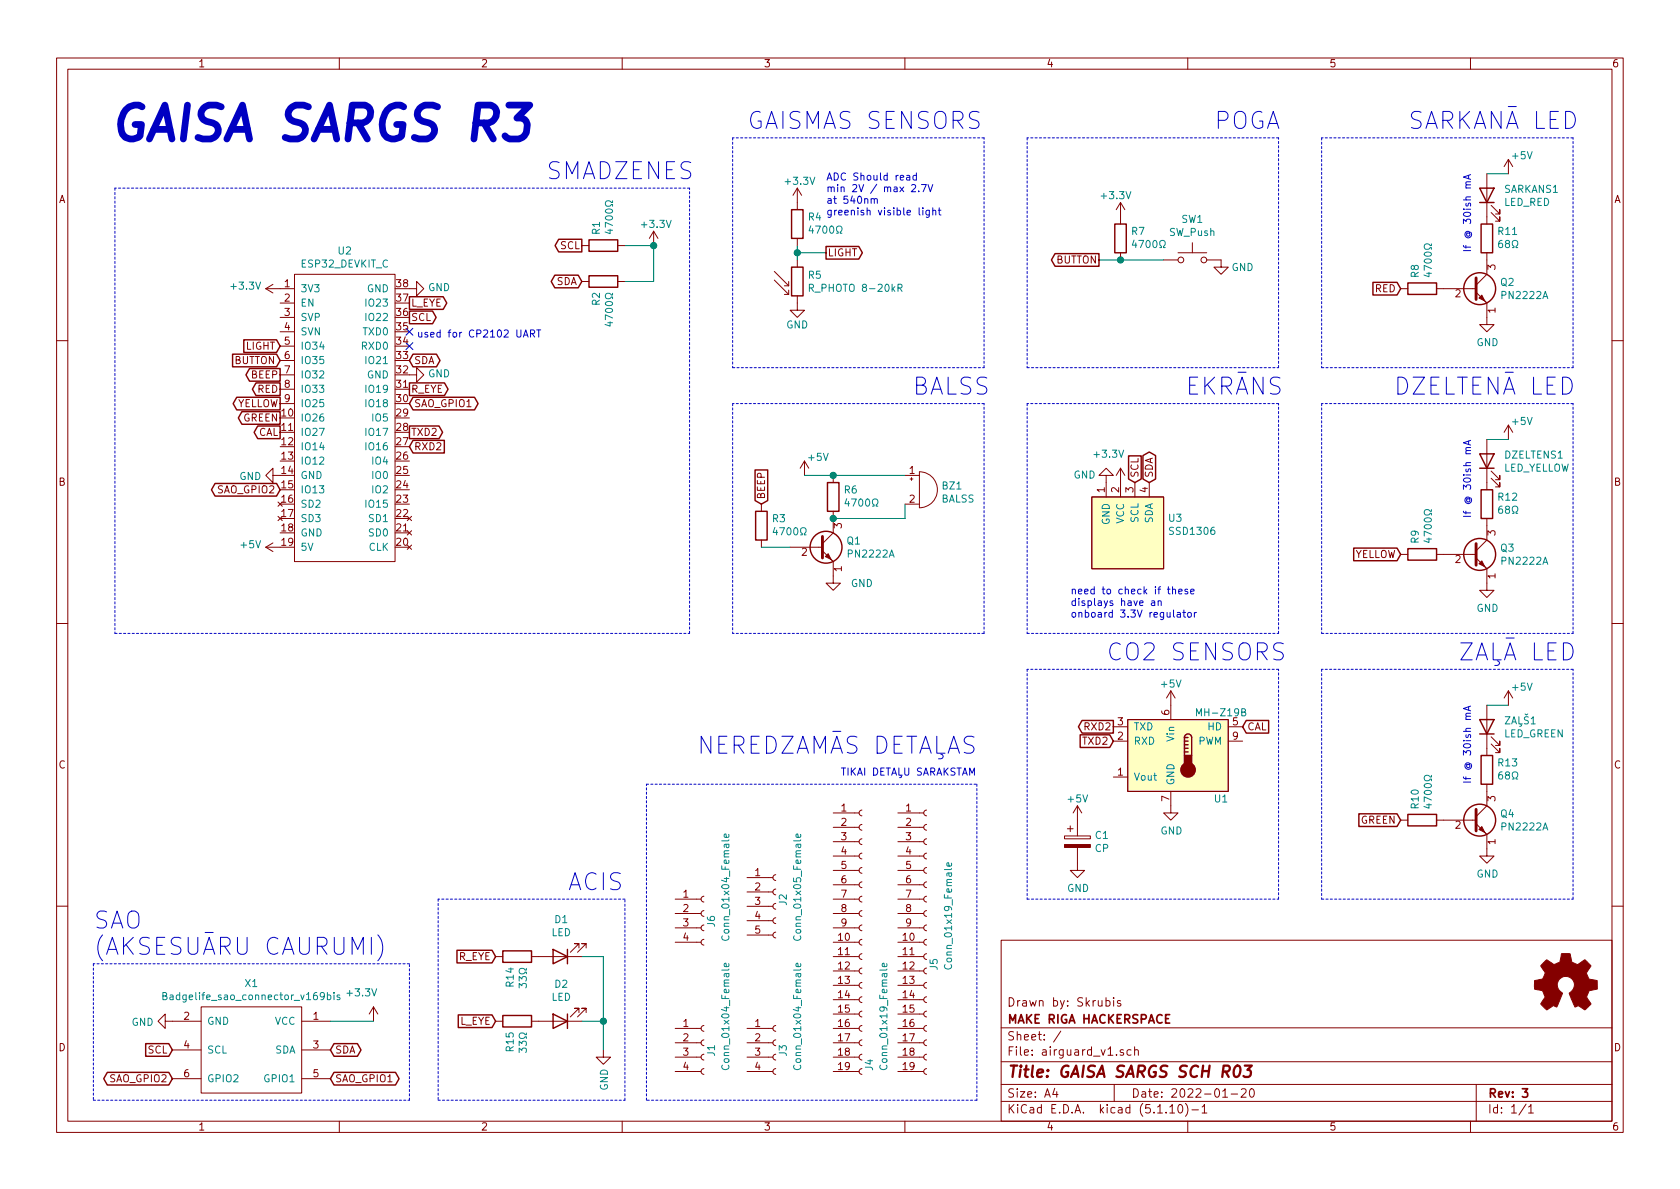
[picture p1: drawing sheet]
EESchema Schematic File Version 4
EELAYER 30 0
EELAYER END
$Descr A4 11693 8268
encoding utf-8
Sheet 1 1
Title "GAISA SARGS SCH R03"
Date "2022-01-20"
Rev "3"
Comp "MAKE RIGA HACKERSPACE"
Comment1 "Drawn by: Skrubis"
Comment2 ""
Comment3 ""
Comment4 ""
$EndDescr
$Comp
L esp32_devkitc:ESP32_DEVKIT_C U2
U 1 1
P 2400 2800
F 0 "U2" H 2400 3865 50  0000 C CNN
F 1 "ESP32_DEVKIT_C" H 2400 3774 50  0000 C CNN
F 2 "footprints:ESP32_DEVKIT_C" H 2400 2800 50  0001 C CNN
F 3 "" H 2400 2800 50  0001 C CNN
	1    2400 2800
	1    0    0    -1  
$EndComp
$Comp
L mh_z19b:MH-Z19B U1
U 1 1
P 8150 5250
F 0 "U1" H 8500 4950 50  0000 C CNN
F 1 "MH-Z19B" H 8500 5550 50  0000 C CNN
F 2 "footprints:Winsen_MH-Z19B" H 8150 4600 50  0001 C CNN
F 3 "" H 8100 5000 50  0001 C CNN
	1    8150 5250
	1    0    0    -1  
$EndComp
$Comp
L power:+5V #PWR0101
U 1 1
P 1950 3800
F 0 "#PWR0101" H 1950 3650 50  0001 C CNN
F 1 "+5V" V 1965 3928 50  0000 L CNN
F 2 "" H 1950 3800 50  0001 C CNN
F 3 "" H 1950 3800 50  0001 C CNN
	1    1950 3800
	0    -1   -1   0   
$EndComp
$Comp
L power:+5V #PWR0102
U 1 1
P 8150 4900
F 0 "#PWR0102" H 8150 4750 50  0001 C CNN
F 1 "+5V" H 8150 5050 50  0000 C CNN
F 2 "" H 8150 4900 50  0001 C CNN
F 3 "" H 8150 4900 50  0001 C CNN
	1    8150 4900
	1    0    0    -1  
$EndComp
$Comp
L power:GND #PWR0103
U 1 1
P 8150 5600
F 0 "#PWR0103" H 8150 5350 50  0001 C CNN
F 1 "GND" H 8155 5427 50  0000 C CNN
F 2 "" H 8150 5600 50  0001 C CNN
F 3 "" H 8150 5600 50  0001 C CNN
	1    8150 5600
	1    0    0    -1  
$EndComp
$Comp
L power:GND #PWR0105
U 1 1
P 1950 3300
F 0 "#PWR0105" H 1950 3050 50  0001 C CNN
F 1 "GND" V 1955 3172 50  0000 R CNN
F 2 "" H 1950 3300 50  0001 C CNN
F 3 "" H 1950 3300 50  0001 C CNN
	1    1950 3300
	0    1    1    0   
$EndComp
$Comp
L power:GND #PWR0106
U 1 1
P 2850 2000
F 0 "#PWR0106" H 2850 1750 50  0001 C CNN
F 1 "GND" V 2855 1872 50  0000 R CNN
F 2 "" H 2850 2000 50  0001 C CNN
F 3 "" H 2850 2000 50  0001 C CNN
	1    2850 2000
	0    -1   -1   0   
$EndComp
$Comp
L power:GND #PWR0107
U 1 1
P 2850 2600
F 0 "#PWR0107" H 2850 2350 50  0001 C CNN
F 1 "GND" V 2855 2472 50  0000 R CNN
F 2 "" H 2850 2600 50  0001 C CNN
F 3 "" H 2850 2600 50  0001 C CNN
	1    2850 2600
	0    -1   -1   0   
$EndComp
$Comp
L power:+3.3V #PWR0108
U 1 1
P 1950 2000
F 0 "#PWR0108" H 1950 1850 50  0001 C CNN
F 1 "+3.3V" V 1965 2128 50  0000 L CNN
F 2 "" H 1950 2000 50  0001 C CNN
F 3 "" H 1950 2000 50  0001 C CNN
	1    1950 2000
	0    -1   -1   0   
$EndComp
$Comp
L SSD1306-128x64_OLED:SSD1306 U3
U 1 1
P 7850 3700
F 0 "U3" H 8128 3804 50  0000 L CNN
F 1 "SSD1306" H 8128 3713 50  0000 L CNN
F 2 "footprints:SSD1306" H 7850 3950 50  0001 C CNN
F 3 "" H 7850 3950 50  0001 C CNN
	1    7850 3700
	1    0    0    -1  
$EndComp
$Comp
L power:+3.3V #PWR08
U 1 1
P 7800 3350
F 0 "#PWR08" H 7800 3200 50  0001 C CNN
F 1 "+3.3V" H 7600 3550 50  0000 L CNN
F 2 "" H 7800 3350 50  0001 C CNN
F 3 "" H 7800 3350 50  0001 C CNN
	1    7800 3350
	1    0    0    -1  
$EndComp
$Comp
L power:GND #PWR06
U 1 1
P 7700 3350
F 0 "#PWR06" H 7700 3100 50  0001 C CNN
F 1 "GND" H 7850 3300 50  0000 C CNN
F 2 "" H 7700 3350 50  0001 C CNN
F 3 "" H 7700 3350 50  0001 C CNN
	1    7700 3350
	-1   0    0    1   
$EndComp
Text GLabel 7900 3350 1    50   Input ~ 0
SCL
Text GLabel 8000 3350 1    50   BiDi ~ 0
SDA
Text GLabel 2850 2200 2    50   Output ~ 0
SCL
Text GLabel 2850 2500 2    50   BiDi ~ 0
SDA
NoConn ~ 2850 2300
NoConn ~ 2850 2400
Text Notes 2900 2350 0    50   ~ 0
used for CP2102 UART
Text GLabel 7750 5050 0    50   Output ~ 0
RXD2
Text GLabel 7750 5150 0    50   Input ~ 0
TXD2
Text GLabel 2850 3000 2    50   Output ~ 0
TXD2
Text GLabel 2850 3100 2    50   Input ~ 0
RXD2
Text Notes 7450 4300 0    50   ~ 0
need to check if these \ndisplays have an \nonboard 3.3V regulator 
Text GLabel 8650 5050 2    50   Input ~ 0
CAL
Text GLabel 7650 1800 0    50   Output ~ 0
BUTTON
$Comp
L Transistor_BJT:PN2222A Q2
U 1 1
P 10250 2000
F 0 "Q2" H 10440 2046 50  0000 L CNN
F 1 "PN2222A" H 10440 1955 50  0000 L CNN
F 2 "TO_SOT_Packages_THT:TO-92_Molded_Wide" H 10450 1925 50  0001 L CIN
F 3 "https://www.onsemi.com/pub/Collateral/PN2222-D.PDF" H 10250 2000 50  0001 L CNN
F 4 "C118536" H 10250 2000 50  0001 C CNN "LCSC"
F 5 "https://lcsc.com/product-detail/Bipolar-Transistors-BJT_ST-Semtech-2N2222A_C118536.html" H 10250 2000 50  0001 C CNN "LCSC URL"
	1    10250 2000
	1    0    0    -1  
$EndComp
$Comp
L Device:LED SARKANS1
U 1 1
P 10350 1350
F 0 "SARKANS1" V 10389 1232 50  0000 R CNN
F 1 "LED_RED" V 10298 1232 50  0000 R CNN
F 2 "footprints:LED_D10.0mm" H 10350 1350 50  0001 C CNN
F 3 "~" H 10350 1350 50  0001 C CNN
F 4 "szczine" H 10350 1350 50  0001 C CNN "MPN"
F 5 "szczine@163.com" H 10350 1350 50  0001 C CNN "SOURCE"
	1    10350 1350
	0    -1   -1   0   
$EndComp
$Comp
L power:+5V #PWR013
U 1 1
P 10500 1200
F 0 "#PWR013" H 10500 1050 50  0001 C CNN
F 1 "+5V" H 10515 1328 50  0000 L CNN
F 2 "" H 10500 1200 50  0001 C CNN
F 3 "" H 10500 1200 50  0001 C CNN
	1    10500 1200
	1    0    0    -1  
$EndComp
Wire Wire Line
	10350 1200 10500 1200
$Comp
L Device:R R11
U 1 1
P 10350 1650
F 0 "R11" H 10280 1604 50  0000 R CNN
F 1 "68Ω" H 10280 1695 50  0000 R CNN
F 2 "Resistors_ThroughHole:R_Axial_DIN0207_L6.3mm_D2.5mm_P10.16mm_Horizontal" V 10280 1650 50  0001 C CNN
F 3 "~" H 10350 1650 50  0001 C CNN
F 4 "C385542" V 10350 1650 50  0001 C CNN "LCSC"
F 5 "https://lcsc.com/product-detail/Through-Hole-Resistors_TyoHM-RN1-2WS68-FT-BA1_C385542.html" V 10350 1650 50  0001 C CNN "LCSC URL"
	1    10350 1650
	-1   0    0    1   
$EndComp
$Comp
L power:GND #PWR010
U 1 1
P 10350 2200
F 0 "#PWR010" H 10350 1950 50  0001 C CNN
F 1 "GND" H 10355 2027 50  0000 C CNN
F 2 "" H 10350 2200 50  0001 C CNN
F 3 "" H 10350 2200 50  0001 C CNN
	1    10350 2200
	1    0    0    -1  
$EndComp
Text GLabel 9750 2000 0    50   Input ~ 0
RED
Wire Notes Line
	9200 2550 10950 2550
Wire Notes Line
	10950 2550 10950 950 
$Comp
L Transistor_BJT:PN2222A Q3
U 1 1
P 10250 3850
F 0 "Q3" H 10440 3896 50  0000 L CNN
F 1 "PN2222A" H 10440 3805 50  0000 L CNN
F 2 "TO_SOT_Packages_THT:TO-92_Molded_Wide" H 10450 3775 50  0001 L CIN
F 3 "https://www.onsemi.com/pub/Collateral/PN2222-D.PDF" H 10250 3850 50  0001 L CNN
F 4 "C118536" H 10250 3850 50  0001 C CNN "LCSC"
F 5 "https://lcsc.com/product-detail/Bipolar-Transistors-BJT_ST-Semtech-2N2222A_C118536.html" H 10250 3850 50  0001 C CNN "LCSC URL"
	1    10250 3850
	1    0    0    -1  
$EndComp
$Comp
L Device:LED DZELTENS1
U 1 1
P 10350 3200
F 0 "DZELTENS1" V 10389 3082 50  0000 R CNN
F 1 "LED_YELLOW" V 10298 3082 50  0000 R CNN
F 2 "footprints:LED_D10.0mm" H 10350 3200 50  0001 C CNN
F 3 "~" H 10350 3200 50  0001 C CNN
F 4 "szczine" H 10350 3200 50  0001 C CNN "MPN"
F 5 "szczine@163.com" H 10350 3200 50  0001 C CNN "SOURCE"
	1    10350 3200
	0    -1   -1   0   
$EndComp
$Comp
L power:+5V #PWR014
U 1 1
P 10500 3050
F 0 "#PWR014" H 10500 2900 50  0001 C CNN
F 1 "+5V" H 10515 3178 50  0000 L CNN
F 2 "" H 10500 3050 50  0001 C CNN
F 3 "" H 10500 3050 50  0001 C CNN
	1    10500 3050
	1    0    0    -1  
$EndComp
Wire Wire Line
	10350 3050 10500 3050
$Comp
L power:GND #PWR011
U 1 1
P 10350 4050
F 0 "#PWR011" H 10350 3800 50  0001 C CNN
F 1 "GND" H 10355 3877 50  0000 C CNN
F 2 "" H 10350 4050 50  0001 C CNN
F 3 "" H 10350 4050 50  0001 C CNN
	1    10350 4050
	1    0    0    -1  
$EndComp
Text GLabel 9750 3850 0    50   Input ~ 0
YELLOW
Wire Notes Line
	10950 2800 9200 2800
Wire Notes Line
	9200 2800 9200 4400
Wire Notes Line
	9200 4400 10950 4400
Wire Notes Line
	10950 4400 10950 2800
Text Notes 9700 2750 0    118  ~ 0
DZELTENĀ LED
$Comp
L Transistor_BJT:PN2222A Q4
U 1 1
P 10250 5700
F 0 "Q4" H 10440 5746 50  0000 L CNN
F 1 "PN2222A" H 10440 5655 50  0000 L CNN
F 2 "TO_SOT_Packages_THT:TO-92_Molded_Wide" H 10450 5625 50  0001 L CIN
F 3 "https://www.onsemi.com/pub/Collateral/PN2222-D.PDF" H 10250 5700 50  0001 L CNN
F 4 "C118536" H 10250 5700 50  0001 C CNN "LCSC"
F 5 "https://lcsc.com/product-detail/Bipolar-Transistors-BJT_ST-Semtech-2N2222A_C118536.html" H 10250 5700 50  0001 C CNN "LCSC URL"
	1    10250 5700
	1    0    0    -1  
$EndComp
$Comp
L Device:LED ZAĻŠ1
U 1 1
P 10350 5050
F 0 "ZAĻŠ1" V 10389 4932 50  0000 R CNN
F 1 "LED_GREEN" V 10298 4932 50  0000 R CNN
F 2 "footprints:LED_D10.0mm" H 10350 5050 50  0001 C CNN
F 3 "~" H 10350 5050 50  0001 C CNN
F 4 "szczine" H 10350 5050 50  0001 C CNN "MPN"
F 5 "szczine@163.com" H 10350 5050 50  0001 C CNN "SOURCE"
	1    10350 5050
	0    -1   -1   0   
$EndComp
$Comp
L power:+5V #PWR015
U 1 1
P 10500 4900
F 0 "#PWR015" H 10500 4750 50  0001 C CNN
F 1 "+5V" H 10515 5028 50  0000 L CNN
F 2 "" H 10500 4900 50  0001 C CNN
F 3 "" H 10500 4900 50  0001 C CNN
	1    10500 4900
	1    0    0    -1  
$EndComp
Wire Wire Line
	10350 4900 10500 4900
$Comp
L power:GND #PWR012
U 1 1
P 10350 5900
F 0 "#PWR012" H 10350 5650 50  0001 C CNN
F 1 "GND" H 10355 5727 50  0000 C CNN
F 2 "" H 10350 5900 50  0001 C CNN
F 3 "" H 10350 5900 50  0001 C CNN
	1    10350 5900
	1    0    0    -1  
$EndComp
Text GLabel 9750 5700 0    50   Input ~ 0
GREEN
Wire Notes Line
	10950 4650 9200 4650
Wire Notes Line
	9200 4650 9200 6250
Wire Notes Line
	9200 6250 10950 6250
Wire Notes Line
	10950 6250 10950 4650
Text Notes 10150 4600 0    118  ~ 0
ZAĻĀ LED
Text Notes 10250 3600 1    50   ~ 0
If @ 30ish mA
Text Notes 10250 1750 1    50   ~ 0
If @ 30ish mA
Text Notes 10250 5450 1    50   ~ 0
If @ 30ish mA
Text Notes 9800 900  0    118  ~ 0
SARKANĀ LED
Wire Notes Line
	9200 950  9200 2550
Wire Notes Line
	10950 950  9200 950 
Text Notes 8250 2750 0    118  ~ 0
EKRĀNS
Wire Notes Line
	8900 2800 7150 2800
Wire Notes Line
	7150 2800 7150 4400
Wire Notes Line
	7150 4400 8900 4400
Wire Notes Line
	8900 4400 8900 2800
Text Notes 7700 4600 0    118  ~ 0
CO2 SENSORS
Wire Notes Line
	8900 4650 7150 4650
Wire Notes Line
	7150 4650 7150 6250
Wire Notes Line
	8900 6250 8900 4650
Wire Notes Line
	7150 6250 8900 6250
Text Notes 750  1000 0    236  Italic 47
GAISA SARGS R3
$Comp
L Switch:SW_Push SW1
U 1 1
P 8300 1800
F 0 "SW1" H 8300 2085 50  0000 C CNN
F 1 "SW_Push" H 8300 1994 50  0000 C CNN
F 2 "Buttons_Switches_ThroughHole:SW_PUSH_6mm_h5mm" H 8300 2000 50  0001 C CNN
F 3 "~" H 8300 2000 50  0001 C CNN
F 4 "C393938" H 8300 1800 50  0001 C CNN "LCSC"
F 5 "https://lcsc.com/product-detail/Tactile-Switches_SHOU-HAN-TS665CJ_C393938.html" H 8300 1800 50  0001 C CNN "LCSC URL"
	1    8300 1800
	1    0    0    -1  
$EndComp
$Comp
L power:+3.3V #PWR07
U 1 1
P 7800 1500
F 0 "#PWR07" H 7800 1350 50  0001 C CNN
F 1 "+3.3V" H 7650 1650 50  0000 L CNN
F 2 "" H 7800 1500 50  0001 C CNN
F 3 "" H 7800 1500 50  0001 C CNN
	1    7800 1500
	1    0    0    -1  
$EndComp
Text GLabel 1950 2700 0    50   Output ~ 0
RED
Text GLabel 1950 2800 0    50   Output ~ 0
YELLOW
Text GLabel 1950 2900 0    50   Output ~ 0
GREEN
Text GLabel 1950 3000 0    50   Output ~ 0
CAL
$Comp
L power:GND #PWR09
U 1 1
P 8500 1800
F 0 "#PWR09" H 8500 1550 50  0001 C CNN
F 1 "GND" H 8650 1750 50  0000 C CNN
F 2 "" H 8500 1800 50  0001 C CNN
F 3 "" H 8500 1800 50  0001 C CNN
	1    8500 1800
	1    0    0    -1  
$EndComp
Text Notes 8450 900  0    118  ~ 0
POGA
Wire Notes Line
	8900 950  7150 950 
Wire Notes Line
	7150 950  7150 2550
Wire Notes Line
	8900 2550 8900 950 
Wire Notes Line
	7150 2550 8900 2550
$Comp
L Connector:Conn_01x19_Female J4
U 1 1
P 6000 6550
F 0 "J4" V 6050 5650 50  0000 L CNN
F 1 "Conn_01x19_Female" V 6150 5650 50  0000 L CNN
F 2 "Oddities:Dummy_Empty" H 6000 6550 50  0001 C CNN
F 3 "~" H 6000 6550 50  0001 C CNN
F 4 "C319202" H 6000 6550 50  0001 C CNN "LCSC"
F 5 "https://lcsc.com/product-detail/Female-Headers_BOOMELE-Boom-Precision-Elec-C319202_C319202.html" H 6000 6550 50  0001 C CNN "LCSC URL"
	1    6000 6550
	1    0    0    -1  
$EndComp
$Comp
L Connector:Conn_01x19_Female J5
U 1 1
P 6450 6550
F 0 "J5" V 6500 6350 50  0000 L CNN
F 1 "Conn_01x19_Female" V 6600 6350 50  0000 L CNN
F 2 "Oddities:Dummy_Empty" H 6450 6550 50  0001 C CNN
F 3 "~" H 6450 6550 50  0001 C CNN
F 4 "C319202" H 6450 6550 50  0001 C CNN "LCSC"
F 5 "https://lcsc.com/product-detail/Female-Headers_BOOMELE-Boom-Precision-Elec-C319202_C319202.html" H 6450 6550 50  0001 C CNN "LCSC URL"
	1    6450 6550
	1    0    0    -1  
$EndComp
$Comp
L Connector:Conn_01x04_Female J3
U 1 1
P 5400 7250
F 0 "J3" V 5450 7150 50  0000 L CNN
F 1 "Conn_01x04_Female" V 5550 7050 50  0000 L CNN
F 2 "Oddities:Dummy_Empty" H 5400 7250 50  0001 C CNN
F 3 "~" H 5400 7250 50  0001 C CNN
F 4 "C2718488" V 5400 7250 50  0001 C CNN "LCSC"
F 5 "https://lcsc.com/product-detail/Female-Headers_BOOMELE-Boom-Precision-Elec-C2718488_C2718488.html" V 5400 7250 50  0001 C CNN "LCSC URL"
	1    5400 7250
	1    0    0    -1  
$EndComp
$Comp
L Connector:Conn_01x04_Female J1
U 1 1
P 4900 7250
F 0 "J1" V 4950 7150 50  0000 L CNN
F 1 "Conn_01x04_Female" V 5050 7050 50  0000 L CNN
F 2 "Oddities:Dummy_Empty" H 4900 7250 50  0001 C CNN
F 3 "~" H 4900 7250 50  0001 C CNN
F 4 "C2718488" V 4900 7250 50  0001 C CNN "LCSC"
F 5 "https://lcsc.com/product-detail/Female-Headers_BOOMELE-Boom-Precision-Elec-C2718488_C2718488.html" V 4900 7250 50  0001 C CNN "LCSC URL"
	1    4900 7250
	1    0    0    -1  
$EndComp
$Comp
L Connector:Conn_01x05_Female J2
U 1 1
P 5400 6300
F 0 "J2" V 5450 6300 50  0000 L CNN
F 1 "Conn_01x05_Female" V 5550 6050 50  0000 L CNN
F 2 "Oddities:Dummy_Empty" H 5400 6300 50  0001 C CNN
F 3 "~" H 5400 6300 50  0001 C CNN
	1    5400 6300
	1    0    0    -1  
$EndComp
Text Notes 4850 5250 0    118  ~ 0
NEREDZAMĀS DETAĻAS
Text Notes 5850 5400 0    50   ~ 0
TIKAI DETAĻU SARAKSTAM
Wire Notes Line
	6800 5450 6800 7650
Wire Notes Line
	6800 7650 4500 7650
Wire Notes Line
	4500 7650 4500 5450
Wire Notes Line
	4500 5450 6800 5450
$Comp
L Device:R_PHOTO R5
U 1 1
P 5550 1950
F 0 "R5" H 5620 1996 50  0000 L CNN
F 1 "R_PHOTO 8-20kR" H 5620 1905 50  0000 L CNN
F 2 "Opto-Devices:Resistor_LDR_5.1x4.3_RM3.4" V 5600 1700 50  0001 L CNN
F 3 "~" H 5550 1900 50  0001 C CNN
F 4 "C125627" H 5550 1950 50  0001 C CNN "LCSC"
F 5 "https://lcsc.com/product-detail/Photoresistors_Senba-Sensing-Tech-GL5528_C125627.html" H 5550 1950 50  0001 C CNN "LCSC URL"
	1    5550 1950
	1    0    0    -1  
$EndComp
$Comp
L Device:R R4
U 1 1
P 5550 1550
F 0 "R4" H 5480 1504 50  0000 R CNN
F 1 "4700Ω" H 5480 1595 50  0000 R CNN
F 2 "Resistors_ThroughHole:R_Axial_DIN0207_L6.3mm_D2.5mm_P10.16mm_Horizontal" V 5480 1550 50  0001 C CNN
F 3 "~" H 5550 1550 50  0001 C CNN
F 4 "C120071" V 5550 1550 50  0001 C CNN "LCSC"
F 5 "https://lcsc.com/product-detail/Through-Hole-Resistors_CCO-Chian-Chia-Elec-CF1-4W-4-7K-5-T52_C120071.html" V 5550 1550 50  0001 C CNN "LCSC URL"
	1    5550 1550
	-1   0    0    1   
$EndComp
Text GLabel 5750 1750 2    50   Output ~ 0
LIGHT
Wire Wire Line
	5550 1700 5550 1750
Wire Wire Line
	5550 1750 5750 1750
Connection ~ 5550 1750
Wire Wire Line
	5550 1750 5550 1800
$Comp
L power:+3.3V #PWR02
U 1 1
P 5550 1400
F 0 "#PWR02" H 5550 1250 50  0001 C CNN
F 1 "+3.3V" H 5450 1550 50  0000 L CNN
F 2 "" H 5550 1400 50  0001 C CNN
F 3 "" H 5550 1400 50  0001 C CNN
	1    5550 1400
	1    0    0    -1  
$EndComp
$Comp
L power:GND #PWR03
U 1 1
P 5550 2100
F 0 "#PWR03" H 5550 1850 50  0001 C CNN
F 1 "GND" H 5550 1950 50  0000 C CNN
F 2 "" H 5550 2100 50  0001 C CNN
F 3 "" H 5550 2100 50  0001 C CNN
	1    5550 2100
	1    0    0    -1  
$EndComp
Text Notes 5750 1500 0    50   ~ 0
ADC Should read\nmin 2V / max 2.7V\nat 540nm \ngreenish visible light
Text Notes 5200 900  0    118  ~ 0
GAISMAS SENSORS
Wire Notes Line
	6850 950  5100 950 
Wire Notes Line
	5100 950  5100 2550
Wire Notes Line
	6850 2550 6850 950 
Wire Notes Line
	5100 2550 6850 2550
Text GLabel 1950 2400 0    50   Input ~ 0
LIGHT
$Comp
L Device:Buzzer BZ1
U 1 1
P 6400 3400
F 0 "BZ1" H 6552 3429 50  0000 L CNN
F 1 "BALSS" H 6552 3338 50  0000 L CNN
F 2 "footprints:buzzer-C360606" V 6375 3500 50  0001 C CNN
F 3 "~" V 6375 3500 50  0001 C CNN
F 4 "C360606" H 6400 3400 50  0001 C CNN "LCSC"
F 5 "https://lcsc.com/product-detail/Buzzers_S-S-SFN-1207PA5-0_C360606.html" H 6400 3400 50  0001 C CNN "LCSC URL"
	1    6400 3400
	1    0    0    -1  
$EndComp
$Comp
L power:+5V #PWR04
U 1 1
P 5600 3300
F 0 "#PWR04" H 5600 3150 50  0001 C CNN
F 1 "+5V" H 5615 3428 50  0000 L CNN
F 2 "" H 5600 3300 50  0001 C CNN
F 3 "" H 5600 3300 50  0001 C CNN
	1    5600 3300
	1    0    0    -1  
$EndComp
$Comp
L Transistor_BJT:PN2222A Q1
U 1 1
P 5700 3800
F 0 "Q1" H 5890 3846 50  0000 L CNN
F 1 "PN2222A" H 5890 3755 50  0000 L CNN
F 2 "TO_SOT_Packages_THT:TO-92_Molded_Wide" H 5900 3725 50  0001 L CIN
F 3 "https://www.onsemi.com/pub/Collateral/PN2222-D.PDF" H 5700 3800 50  0001 L CNN
F 4 "C118536" H 5700 3800 50  0001 C CNN "LCSC"
F 5 "https://lcsc.com/product-detail/Bipolar-Transistors-BJT_ST-Semtech-2N2222A_C118536.html" H 5700 3800 50  0001 C CNN "LCSC URL"
	1    5700 3800
	1    0    0    -1  
$EndComp
$Comp
L power:GND #PWR05
U 1 1
P 5800 4000
F 0 "#PWR05" H 5800 3750 50  0001 C CNN
F 1 "GND" H 6000 3950 50  0000 C CNN
F 2 "" H 5800 4000 50  0001 C CNN
F 3 "" H 5800 4000 50  0001 C CNN
	1    5800 4000
	1    0    0    -1  
$EndComp
Text GLabel 5300 3500 1    50   Input ~ 0
BEEP
Text Notes 6350 2750 0    118  ~ 0
BALSS
Wire Notes Line
	6850 2800 5100 2800
Wire Notes Line
	5100 2800 5100 4400
Wire Notes Line
	6850 4400 6850 2800
Text GLabel 1950 2600 0    50   Output ~ 0
BEEP
Wire Wire Line
	5300 3800 5500 3800
Wire Notes Line
	6850 4400 5100 4400
Wire Notes Line
	800  1300 800  4400
Wire Notes Line
	800  4400 4800 4400
Wire Notes Line
	4800 4400 4800 1300
Wire Notes Line
	4800 1300 800  1300
Text Notes 3800 1250 0    118  ~ 0
SMADZENES
Text Notes 3950 6200 0    118  ~ 0
ACIS
$Comp
L Graphic:Logo_Open_Hardware_Small #LOGO1
U 1 1
P 10900 6850
F 0 "#LOGO1" H 10900 7125 50  0001 C CNN
F 1 "Logo_Open_Hardware_Small" H 10900 6625 50  0001 C CNN
F 2 "" H 10900 6850 50  0001 C CNN
F 3 "~" H 10900 6850 50  0001 C CNN
	1    10900 6850
	1    0    0    -1  
$EndComp
Wire Wire Line
	5800 3600 6300 3600
Wire Wire Line
	6300 3600 6300 3500
Text GLabel 1950 2500 0    50   Input ~ 0
BUTTON
$Comp
L Device:R R7
U 1 1
P 7800 1650
F 0 "R7" H 7730 1604 50  0000 R CNN
F 1 "4700Ω" H 7730 1695 50  0000 R CNN
F 2 "Resistors_ThroughHole:R_Axial_DIN0207_L6.3mm_D2.5mm_P10.16mm_Horizontal" V 7730 1650 50  0001 C CNN
F 3 "~" H 7800 1650 50  0001 C CNN
F 4 "C120071" V 7800 1650 50  0001 C CNN "LCSC"
F 5 "https://lcsc.com/product-detail/Through-Hole-Resistors_CCO-Chian-Chia-Elec-CF1-4W-4-7K-5-T52_C120071.html" V 7800 1650 50  0001 C CNN "LCSC URL"
	1    7800 1650
	-1   0    0    1   
$EndComp
Wire Wire Line
	7650 1800 7800 1800
Connection ~ 7800 1800
Wire Wire Line
	7800 1800 8100 1800
$Comp
L Device:R R8
U 1 1
P 9900 2000
F 0 "R8" H 9830 1954 50  0000 R CNN
F 1 "4700Ω" H 9830 2045 50  0000 R CNN
F 2 "Resistors_ThroughHole:R_Axial_DIN0207_L6.3mm_D2.5mm_P10.16mm_Horizontal" V 9830 2000 50  0001 C CNN
F 3 "~" H 9900 2000 50  0001 C CNN
F 4 "C120071" V 9900 2000 50  0001 C CNN "LCSC"
F 5 "https://lcsc.com/product-detail/Through-Hole-Resistors_CCO-Chian-Chia-Elec-CF1-4W-4-7K-5-T52_C120071.html" V 9900 2000 50  0001 C CNN "LCSC URL"
	1    9900 2000
	0    1    1    0   
$EndComp
$Comp
L Device:R R9
U 1 1
P 9900 3850
F 0 "R9" H 9830 3804 50  0000 R CNN
F 1 "4700Ω" H 9830 3895 50  0000 R CNN
F 2 "Resistors_ThroughHole:R_Axial_DIN0207_L6.3mm_D2.5mm_P10.16mm_Horizontal" V 9830 3850 50  0001 C CNN
F 3 "~" H 9900 3850 50  0001 C CNN
F 4 "C120071" V 9900 3850 50  0001 C CNN "LCSC"
F 5 "https://lcsc.com/product-detail/Through-Hole-Resistors_CCO-Chian-Chia-Elec-CF1-4W-4-7K-5-T52_C120071.html" V 9900 3850 50  0001 C CNN "LCSC URL"
	1    9900 3850
	0    1    1    0   
$EndComp
$Comp
L Device:R R6
U 1 1
P 5800 3450
F 0 "R6" H 5730 3404 50  0000 R CNN
F 1 "4700Ω" H 5730 3495 50  0000 R CNN
F 2 "Resistors_ThroughHole:R_Axial_DIN0207_L6.3mm_D2.5mm_P10.16mm_Horizontal" V 5730 3450 50  0001 C CNN
F 3 "~" H 5800 3450 50  0001 C CNN
F 4 "C120071" V 5800 3450 50  0001 C CNN "LCSC"
F 5 "https://lcsc.com/product-detail/Through-Hole-Resistors_CCO-Chian-Chia-Elec-CF1-4W-4-7K-5-T52_C120071.html" V 5800 3450 50  0001 C CNN "LCSC URL"
	1    5800 3450
	-1   0    0    1   
$EndComp
Wire Wire Line
	5600 3300 5800 3300
Connection ~ 5800 3600
Connection ~ 5800 3300
Wire Wire Line
	5800 3300 6300 3300
$Comp
L Device:R R3
U 1 1
P 5300 3650
F 0 "R3" H 5230 3604 50  0000 R CNN
F 1 "4700Ω" H 5230 3695 50  0000 R CNN
F 2 "Resistors_ThroughHole:R_Axial_DIN0207_L6.3mm_D2.5mm_P10.16mm_Horizontal" V 5230 3650 50  0001 C CNN
F 3 "~" H 5300 3650 50  0001 C CNN
F 4 "C120071" V 5300 3650 50  0001 C CNN "LCSC"
F 5 "https://lcsc.com/product-detail/Through-Hole-Resistors_CCO-Chian-Chia-Elec-CF1-4W-4-7K-5-T52_C120071.html" V 5300 3650 50  0001 C CNN "LCSC URL"
	1    5300 3650
	-1   0    0    1   
$EndComp
$Comp
L Device:R R12
U 1 1
P 10350 3500
F 0 "R12" H 10280 3454 50  0000 R CNN
F 1 "68Ω" H 10280 3545 50  0000 R CNN
F 2 "Resistors_ThroughHole:R_Axial_DIN0207_L6.3mm_D2.5mm_P10.16mm_Horizontal" V 10280 3500 50  0001 C CNN
F 3 "~" H 10350 3500 50  0001 C CNN
F 4 "C385542" V 10350 3500 50  0001 C CNN "LCSC"
F 5 "https://lcsc.com/product-detail/Through-Hole-Resistors_TyoHM-RN1-2WS68-FT-BA1_C385542.html" V 10350 3500 50  0001 C CNN "LCSC URL"
	1    10350 3500
	-1   0    0    1   
$EndComp
$Comp
L Device:R R13
U 1 1
P 10350 5350
F 0 "R13" H 10280 5304 50  0000 R CNN
F 1 "68Ω" H 10280 5395 50  0000 R CNN
F 2 "Resistors_ThroughHole:R_Axial_DIN0207_L6.3mm_D2.5mm_P10.16mm_Horizontal" V 10280 5350 50  0001 C CNN
F 3 "~" H 10350 5350 50  0001 C CNN
F 4 "C385542" V 10350 5350 50  0001 C CNN "LCSC"
F 5 "https://lcsc.com/product-detail/Through-Hole-Resistors_TyoHM-RN1-2WS68-FT-BA1_C385542.html" V 10350 5350 50  0001 C CNN "LCSC URL"
	1    10350 5350
	-1   0    0    1   
$EndComp
$Comp
L Device:R R10
U 1 1
P 9900 5700
F 0 "R10" H 9830 5654 50  0000 R CNN
F 1 "4700Ω" H 9830 5745 50  0000 R CNN
F 2 "Resistors_ThroughHole:R_Axial_DIN0207_L6.3mm_D2.5mm_P10.16mm_Horizontal" V 9830 5700 50  0001 C CNN
F 3 "~" H 9900 5700 50  0001 C CNN
F 4 "C120071" V 9900 5700 50  0001 C CNN "LCSC"
F 5 "https://lcsc.com/product-detail/Through-Hole-Resistors_CCO-Chian-Chia-Elec-CF1-4W-4-7K-5-T52_C120071.html" V 9900 5700 50  0001 C CNN "LCSC URL"
	1    9900 5700
	0    1    1    0   
$EndComp
Text GLabel 4050 1700 0    50   Output ~ 0
SCL
Text GLabel 4050 1950 0    50   BiDi ~ 0
SDA
$Comp
L Device:R R1
U 1 1
P 4200 1700
F 0 "R1" H 4130 1654 50  0000 R CNN
F 1 "4700Ω" H 4130 1745 50  0000 R CNN
F 2 "Resistors_ThroughHole:R_Axial_DIN0207_L6.3mm_D2.5mm_P10.16mm_Horizontal" V 4130 1700 50  0001 C CNN
F 3 "~" H 4200 1700 50  0001 C CNN
F 4 "C120071" V 4200 1700 50  0001 C CNN "LCSC"
F 5 "https://lcsc.com/product-detail/Through-Hole-Resistors_CCO-Chian-Chia-Elec-CF1-4W-4-7K-5-T52_C120071.html" V 4200 1700 50  0001 C CNN "LCSC URL"
	1    4200 1700
	0    1    1    0   
$EndComp
$Comp
L Device:R R2
U 1 1
P 4200 1950
F 0 "R2" H 4130 1904 50  0000 R CNN
F 1 "4700Ω" H 4130 1995 50  0000 R CNN
F 2 "Resistors_ThroughHole:R_Axial_DIN0207_L6.3mm_D2.5mm_P10.16mm_Horizontal" V 4130 1950 50  0001 C CNN
F 3 "~" H 4200 1950 50  0001 C CNN
F 4 "C120071" V 4200 1950 50  0001 C CNN "LCSC"
F 5 "https://lcsc.com/product-detail/Through-Hole-Resistors_CCO-Chian-Chia-Elec-CF1-4W-4-7K-5-T52_C120071.html" V 4200 1950 50  0001 C CNN "LCSC URL"
	1    4200 1950
	0    1    -1   0   
$EndComp
Wire Wire Line
	4350 1950 4550 1950
Wire Wire Line
	4550 1950 4550 1700
Wire Wire Line
	4550 1700 4350 1700
$Comp
L power:+3.3V #PWR01
U 1 1
P 4550 1700
F 0 "#PWR01" H 4550 1550 50  0001 C CNN
F 1 "+3.3V" H 4450 1850 50  0000 L CNN
F 2 "" H 4550 1700 50  0001 C CNN
F 3 "" H 4550 1700 50  0001 C CNN
	1    4550 1700
	1    0    0    -1  
$EndComp
Connection ~ 4550 1700
$Comp
L Connector:Conn_01x04_Female J6
U 1 1
P 4900 6350
F 0 "J6" V 4950 6250 50  0000 L CNN
F 1 "Conn_01x04_Female" V 5050 6150 50  0000 L CNN
F 2 "Oddities:Dummy_Empty" H 4900 6350 50  0001 C CNN
F 3 "~" H 4900 6350 50  0001 C CNN
F 4 "C2718488" V 4900 6350 50  0001 C CNN "LCSC"
F 5 "https://lcsc.com/product-detail/Female-Headers_BOOMELE-Boom-Precision-Elec-C2718488_C2718488.html" V 4900 6350 50  0001 C CNN "LCSC URL"
	1    4900 6350
	1    0    0    -1  
$EndComp
Text GLabel 2850 2700 2    50   Output ~ 0
R_EYE
Text GLabel 2850 2100 2    50   Output ~ 0
L_EYE
Text GLabel 3450 6650 0    50   Input ~ 0
R_EYE
Text GLabel 3450 7100 0    50   Input ~ 0
L_EYE
$Comp
L Device:R R15
U 1 1
P 3600 7100
F 0 "R15" H 3530 7054 50  0000 R CNN
F 1 "33Ω" H 3530 7145 50  0000 R CNN
F 2 "Resistors_ThroughHole:R_Axial_DIN0207_L6.3mm_D2.5mm_P10.16mm_Horizontal" V 3530 7100 50  0001 C CNN
F 3 "~" H 3600 7100 50  0001 C CNN
F 4 "C120071" V 3600 7100 50  0001 C CNN "LCSC"
F 5 "https://lcsc.com/product-detail/Through-Hole-Resistors_CCO-Chian-Chia-Elec-CF1-4W-4-7K-5-T52_C120071.html" V 3600 7100 50  0001 C CNN "LCSC URL"
	1    3600 7100
	0    1    -1   0   
$EndComp
$Comp
L Device:LED D2
U 1 1
P 3900 7100
F 0 "D2" H 3893 6845 50  0000 C CNN
F 1 "LED" H 3893 6936 50  0000 C CNN
F 2 "footprints:LED_D3.0mm" H 3900 7100 50  0001 C CNN
F 3 "~" H 3900 7100 50  0001 C CNN
	1    3900 7100
	-1   0    0    1   
$EndComp
$Comp
L power:GND #PWR016
U 1 1
P 4200 7300
F 0 "#PWR016" H 4200 7050 50  0001 C CNN
F 1 "GND" V 4205 7172 50  0000 R CNN
F 2 "" H 4200 7300 50  0001 C CNN
F 3 "" H 4200 7300 50  0001 C CNN
	1    4200 7300
	1    0    0    -1  
$EndComp
Wire Wire Line
	4200 7300 4200 7100
Wire Wire Line
	4200 7100 4050 7100
Wire Wire Line
	4200 7100 4200 6650
Wire Wire Line
	4200 6650 4050 6650
Connection ~ 4200 7100
$Comp
L Device:R R14
U 1 1
P 3600 6650
F 0 "R14" H 3530 6604 50  0000 R CNN
F 1 "33Ω" H 3530 6695 50  0000 R CNN
F 2 "Resistors_ThroughHole:R_Axial_DIN0207_L6.3mm_D2.5mm_P10.16mm_Horizontal" V 3530 6650 50  0001 C CNN
F 3 "~" H 3600 6650 50  0001 C CNN
F 4 "C120071" V 3600 6650 50  0001 C CNN "LCSC"
F 5 "https://lcsc.com/product-detail/Through-Hole-Resistors_CCO-Chian-Chia-Elec-CF1-4W-4-7K-5-T52_C120071.html" V 3600 6650 50  0001 C CNN "LCSC URL"
	1    3600 6650
	0    1    -1   0   
$EndComp
$Comp
L Device:LED D1
U 1 1
P 3900 6650
F 0 "D1" H 3893 6395 50  0000 C CNN
F 1 "LED" H 3893 6486 50  0000 C CNN
F 2 "footprints:LED_D3.0mm" H 3900 6650 50  0001 C CNN
F 3 "~" H 3900 6650 50  0001 C CNN
	1    3900 6650
	-1   0    0    1   
$EndComp
$Comp
L Device:CP C1
U 1 1
P 7500 5850
F 0 "C1" H 7618 5896 50  0000 L CNN
F 1 "CP" H 7618 5805 50  0000 L CNN
F 2 "footprints:can-cap11x6.3" H 7538 5700 50  0001 C CNN
F 3 "https://datasheet.lcsc.com/lcsc/2110271230_CX-Dongguan-Chengxing-Elec-KM227M025E11RR0VH2FP0_C12450.pdf" H 7500 5850 50  0001 C CNN
F 4 "C12450" H 7500 5850 50  0001 C CNN "LCSC"
F 5 "https://lcsc.com/product-detail/Aluminum-Electrolytic-Capacitors-Leaded_CX-Dongguan-Chengxing-Elec-KM227M025E11RR0VH2FP0_C12450.html" H 7500 5850 50  0001 C CNN "LCSC URL"
	1    7500 5850
	1    0    0    -1  
$EndComp
$Comp
L power:+5V #PWR017
U 1 1
P 7500 5700
F 0 "#PWR017" H 7500 5550 50  0001 C CNN
F 1 "+5V" H 7500 5850 50  0000 C CNN
F 2 "" H 7500 5700 50  0001 C CNN
F 3 "" H 7500 5700 50  0001 C CNN
	1    7500 5700
	1    0    0    -1  
$EndComp
$Comp
L power:GND #PWR018
U 1 1
P 7500 6000
F 0 "#PWR018" H 7500 5750 50  0001 C CNN
F 1 "GND" H 7505 5827 50  0000 C CNN
F 2 "" H 7500 6000 50  0001 C CNN
F 3 "" H 7500 6000 50  0001 C CNN
	1    7500 6000
	1    0    0    -1  
$EndComp
$Comp
L power:GND #PWR020
U 1 1
P 1200 7100
F 0 "#PWR020" H 1200 6850 50  0001 C CNN
F 1 "GND" V 1205 6972 50  0000 R CNN
F 2 "" H 1200 7100 50  0001 C CNN
F 3 "" H 1200 7100 50  0001 C CNN
	1    1200 7100
	0    1    1    0   
$EndComp
Text GLabel 1200 7300 0    50   Input ~ 0
SCL
Text GLabel 2300 7300 2    50   BiDi ~ 0
SDA
$Comp
L power:+3.3V #PWR019
U 1 1
P 2600 7100
F 0 "#PWR019" H 2600 6950 50  0001 C CNN
F 1 "+3.3V" H 2400 7300 50  0000 L CNN
F 2 "" H 2600 7100 50  0001 C CNN
F 3 "" H 2600 7100 50  0001 C CNN
	1    2600 7100
	1    0    0    -1  
$EndComp
Text Notes 650  6650 0    118  ~ 0
SAO \n(AKSESUĀRU CAURUMI)
$Comp
L badgelife_shitty_addon_v169bis:Badgelife_sao_connector_v169bis X1
U 1 1
P 1750 7300
F 0 "X1" V 1285 7300 50  0000 C CNN
F 1 "Badgelife_sao_connector_v169bis" V 1376 7300 50  0000 C CNN
F 2 "badgelife_sao_v169bis:Badgelife-SAOv169-SAO-2x3" H 1750 7500 50  0001 C CNN
F 3 "" H 1750 7500 50  0001 C CNN
	1    1750 7300
	0    1    1    0   
$EndComp
Wire Wire Line
	2300 7100 2600 7100
Text GLabel 2850 2800 2    50   BiDi ~ 0
SAO_GPIO1
Text GLabel 1950 3400 0    50   BiDi ~ 0
SAO_GPIO2
Text GLabel 1200 7500 0    50   BiDi ~ 0
SAO_GPIO2
Text GLabel 2300 7500 2    50   BiDi ~ 0
SAO_GPIO1
Wire Notes Line
	3050 6250 3050 7650
Wire Notes Line
	3050 7650 4350 7650
Wire Notes Line
	4350 7650 4350 6250
Wire Notes Line
	4350 6250 3050 6250
Wire Notes Line
	650  6700 650  7650
Wire Notes Line
	650  7650 2850 7650
Wire Notes Line
	2850 7650 2850 6700
Wire Notes Line
	2850 6700 650  6700
$EndSCHEMATC
